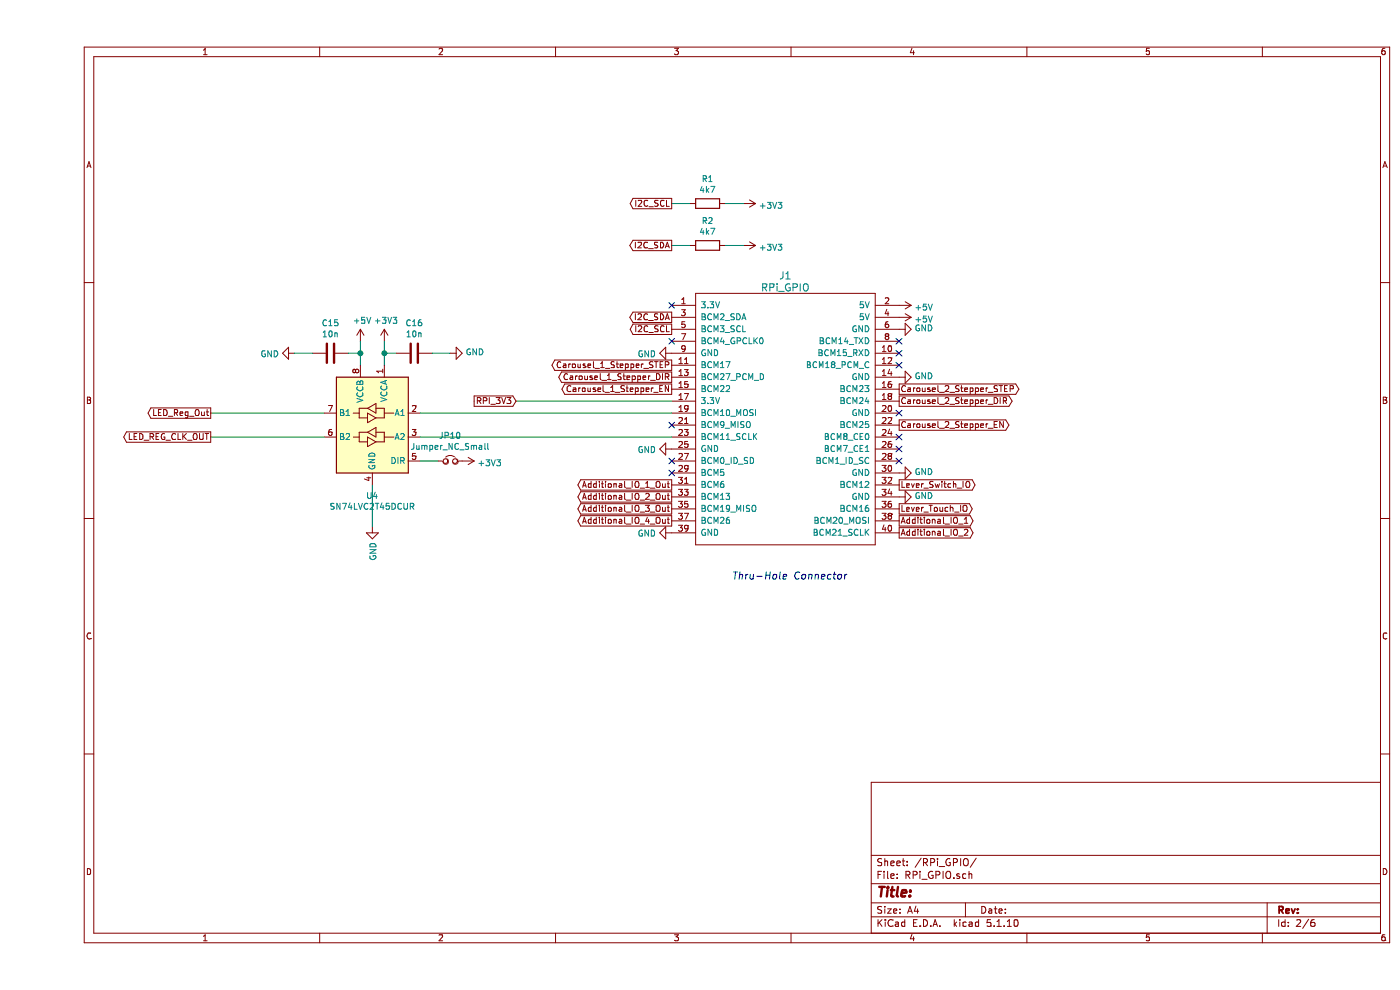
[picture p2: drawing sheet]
EESchema Schematic File Version 4
EELAYER 30 0
EELAYER END
$Descr A4 11693 8268
encoding utf-8
Sheet 2 6
Title ""
Date ""
Rev ""
Comp ""
Comment1 ""
Comment2 ""
Comment3 ""
Comment4 ""
$EndDescr
$Comp
L RPi_Hat-rescue:RPi_GPIO J?
U 1 1
P 5500 2550
AR Path="/5516AE26" Ref="J?"  Part="1" 
AR Path="/5515D395/5516AE26" Ref="J1"  Part="1" 
F 0 "J1" H 6250 2800 60  0000 C CNN
F 1 "RPi_GPIO" H 6250 2700 60  0000 C CNN
F 2 "RPi_Hat:Pin_Header_Straight_2x20" H 5500 2550 60  0001 C CNN
F 3 "" H 5500 2550 60  0000 C CNN
F 4 "SparkFun Electronics" H 5500 2550 50  0001 C CNN "Manufacturer"
F 5 "PRT-14017" H 5500 2550 50  0001 C CNN "Part"
	1    5500 2550
	1    0    0    -1  
$EndComp
Text Notes 5800 4850 0    60   Italic 0
Thru-Hole Connector
$Comp
L power:GND #PWR010
U 1 1
P 7200 2750
F 0 "#PWR010" H 7200 2500 50  0001 C CNN
F 1 "GND" V 7205 2622 50  0000 R CNN
F 2 "" H 7200 2750 50  0001 C CNN
F 3 "" H 7200 2750 50  0001 C CNN
	1    7200 2750
	0    -1   -1   0   
$EndComp
$Comp
L power:GND #PWR011
U 1 1
P 7200 3150
F 0 "#PWR011" H 7200 2900 50  0001 C CNN
F 1 "GND" V 7205 3022 50  0000 R CNN
F 2 "" H 7200 3150 50  0001 C CNN
F 3 "" H 7200 3150 50  0001 C CNN
	1    7200 3150
	0    -1   -1   0   
$EndComp
$Comp
L power:GND #PWR012
U 1 1
P 7200 3950
F 0 "#PWR012" H 7200 3700 50  0001 C CNN
F 1 "GND" V 7205 3822 50  0000 R CNN
F 2 "" H 7200 3950 50  0001 C CNN
F 3 "" H 7200 3950 50  0001 C CNN
	1    7200 3950
	0    -1   -1   0   
$EndComp
$Comp
L power:GND #PWR013
U 1 1
P 7200 4150
F 0 "#PWR013" H 7200 3900 50  0001 C CNN
F 1 "GND" V 7205 4022 50  0000 R CNN
F 2 "" H 7200 4150 50  0001 C CNN
F 3 "" H 7200 4150 50  0001 C CNN
	1    7200 4150
	0    -1   -1   0   
$EndComp
$Comp
L power:GND #PWR05
U 1 1
P 5300 4450
F 0 "#PWR05" H 5300 4200 50  0001 C CNN
F 1 "GND" V 5305 4322 50  0000 R CNN
F 2 "" H 5300 4450 50  0001 C CNN
F 3 "" H 5300 4450 50  0001 C CNN
	1    5300 4450
	0    1    1    0   
$EndComp
$Comp
L power:GND #PWR04
U 1 1
P 5300 3750
F 0 "#PWR04" H 5300 3500 50  0001 C CNN
F 1 "GND" V 5305 3622 50  0000 R CNN
F 2 "" H 5300 3750 50  0001 C CNN
F 3 "" H 5300 3750 50  0001 C CNN
	1    5300 3750
	0    1    1    0   
$EndComp
$Comp
L power:GND #PWR02
U 1 1
P 5300 2950
F 0 "#PWR02" H 5300 2700 50  0001 C CNN
F 1 "GND" V 5305 2822 50  0000 R CNN
F 2 "" H 5300 2950 50  0001 C CNN
F 3 "" H 5300 2950 50  0001 C CNN
	1    5300 2950
	0    1    1    0   
$EndComp
Text GLabel 5300 2650 0    50   Output ~ 0
I2C_SDA
Text GLabel 5300 2750 0    50   Output ~ 0
I2C_SCL
Text GLabel 1450 3450 0    50   Output ~ 0
LED_Reg_Out
$Comp
L power:+5V #PWR08
U 1 1
P 7200 2550
F 0 "#PWR08" H 7200 2400 50  0001 C CNN
F 1 "+5V" V 7215 2678 50  0000 L CNN
F 2 "" H 7200 2550 50  0001 C CNN
F 3 "" H 7200 2550 50  0001 C CNN
	1    7200 2550
	0    1    1    0   
$EndComp
$Comp
L power:+5V #PWR09
U 1 1
P 7200 2650
F 0 "#PWR09" H 7200 2500 50  0001 C CNN
F 1 "+5V" V 7215 2778 50  0000 L CNN
F 2 "" H 7200 2650 50  0001 C CNN
F 3 "" H 7200 2650 50  0001 C CNN
	1    7200 2650
	0    1    1    0   
$EndComp
Text GLabel 5300 3050 0    50   Output ~ 0
Carousel_1_Stepper_STEP
Text GLabel 5300 3150 0    50   Output ~ 0
Carousel_1_Stepper_DIR
Text GLabel 5300 3250 0    50   Output ~ 0
Carousel_1_Stepper_EN
Text GLabel 7200 3250 2    50   Output ~ 0
Carousel_2_Stepper_STEP
Text GLabel 7200 3350 2    50   Output ~ 0
Carousel_2_Stepper_DIR
Text GLabel 7200 3550 2    50   Output ~ 0
Carousel_2_Stepper_EN
NoConn ~ 7200 2850
NoConn ~ 7200 2950
NoConn ~ 7200 3050
NoConn ~ 7200 3450
NoConn ~ 5300 3550
NoConn ~ 7200 3650
NoConn ~ 7200 3750
NoConn ~ 7200 3850
NoConn ~ 5300 3950
NoConn ~ 5300 3850
NoConn ~ 5300 2850
Text GLabel 7200 4050 2    50   Output ~ 0
Lever_Switch_IO
Text GLabel 1450 3650 0    50   Output ~ 0
LED_REG_CLK_OUT
Text GLabel 5300 2050 0    50   Output ~ 0
I2C_SDA
$Comp
L power:+3V3 #PWR07
U 1 1
P 5900 2050
F 0 "#PWR07" H 5900 1900 50  0001 C CNN
F 1 "+3V3" V 5915 2178 50  0000 L CNN
F 2 "" H 5900 2050 50  0001 C CNN
F 3 "" H 5900 2050 50  0001 C CNN
	1    5900 2050
	0    1    1    0   
$EndComp
Text GLabel 5300 1700 0    50   Output ~ 0
I2C_SCL
$Comp
L power:+3V3 #PWR06
U 1 1
P 5900 1700
F 0 "#PWR06" H 5900 1550 50  0001 C CNN
F 1 "+3V3" V 5915 1828 50  0000 L CNN
F 2 "" H 5900 1700 50  0001 C CNN
F 3 "" H 5900 1700 50  0001 C CNN
	1    5900 1700
	0    1    1    0   
$EndComp
$Comp
L Device:R R1
U 1 1
P 5600 1700
F 0 "R1" V 5393 1700 50  0000 C CNN
F 1 "4k7" V 5484 1700 50  0000 C CNN
F 2 "Resistor_SMD:R_0805_2012Metric" V 5530 1700 50  0001 C CNN
F 3 "~" H 5600 1700 50  0001 C CNN
F 4 "Vishay-Dale" H 5600 1700 50  0001 C CNN "Manufacturer"
F 5 "CRCW08054K70FKEAC" H 5600 1700 50  0001 C CNN "Part"
	1    5600 1700
	0    1    1    0   
$EndComp
$Comp
L Device:R R2
U 1 1
P 5600 2050
F 0 "R2" V 5393 2050 50  0000 C CNN
F 1 "4k7" V 5484 2050 50  0000 C CNN
F 2 "Resistor_SMD:R_0805_2012Metric" V 5530 2050 50  0001 C CNN
F 3 "~" H 5600 2050 50  0001 C CNN
F 4 "Vishay-Dale" H 5600 2050 50  0001 C CNN "Manufacturer"
F 5 "CRCW08054K70FKEAC" H 5600 2050 50  0001 C CNN "Part"
	1    5600 2050
	0    1    1    0   
$EndComp
Wire Wire Line
	5300 1700 5450 1700
Wire Wire Line
	5300 2050 5450 2050
Wire Wire Line
	5750 1700 5900 1700
Wire Wire Line
	5750 2050 5900 2050
Text GLabel 7200 4350 2    50   Output ~ 0
Additional_IO_1
Text GLabel 7200 4450 2    50   Output ~ 0
Additional_IO_2
Wire Wire Line
	5300 3350 4000 3350
Text GLabel 4000 3350 0    50   Input ~ 0
RPI_3V3
Text GLabel 7200 4250 2    50   Output ~ 0
Lever_Touch_IO
Text GLabel 5300 4050 0    50   Output ~ 0
Additional_IO_1_Out
Text GLabel 5300 4150 0    50   Output ~ 0
Additional_IO_2_Out
Text GLabel 5300 4250 0    50   Output ~ 0
Additional_IO_3_Out
Text GLabel 5300 4350 0    50   Output ~ 0
Additional_IO_4_Out
NoConn ~ 5300 2550
$Comp
L Logic_LevelTranslator:SN74LVC2T45DCUR U4
U 1 1
P 2800 3550
F 0 "U4" H 2800 2961 50  0000 C CNN
F 1 "SN74LVC2T45DCUR" H 2800 2870 50  0000 C CNN
F 2 "Package_SO:VSSOP-8_2.4x2.1mm_P0.5mm" H 2850 3000 50  0001 C CNN
F 3 "http://www.ti.com/lit/ds/symlink/sn74lvc2t45.pdf" H 1900 3000 50  0001 C CNN
F 4 "https://www.digikey.de/en/products/detail/texas-instruments/SN74LVC2T45DCURE4/1592331" H 2800 3550 50  0001 C CNN "URL"
	1    2800 3550
	-1   0    0    -1  
$EndComp
Wire Wire Line
	1450 3450 2400 3450
Wire Wire Line
	1450 3650 2400 3650
Wire Wire Line
	5300 3450 3200 3450
Wire Wire Line
	5300 3650 3200 3650
$Comp
L Device:C C16
U 1 1
P 3150 2950
F 0 "C16" V 2898 2950 50  0000 C CNN
F 1 "10n" V 2989 2950 50  0000 C CNN
F 2 "Capacitor_SMD:C_0603_1608Metric" H 3188 2800 50  0001 C CNN
F 3 "https://media.digikey.com/pdf/Data%20Sheets/Samsung%20PDFs/CL10B103KB8NNNC_Spec.pdf" H 3150 2950 50  0001 C CNN
F 4 "https://www.digikey.de/product-detail/en/samsung-electro-mechanics/CL10B103KB8NNNC/1276-1009-1-ND/3889095" V 3150 2950 50  0001 C CNN "URL"
F 5 "CL10B103KB8NNNC" V 3150 2950 50  0001 C CNN "Part"
	1    3150 2950
	0    1    1    0   
$EndComp
$Comp
L power:+3V3 #PWR0143
U 1 1
P 2900 2850
F 0 "#PWR0143" H 2900 2700 50  0001 C CNN
F 1 "+3V3" H 2915 3023 50  0000 C CNN
F 2 "" H 2900 2850 50  0001 C CNN
F 3 "" H 2900 2850 50  0001 C CNN
	1    2900 2850
	1    0    0    -1  
$EndComp
$Comp
L power:+5V #PWR0144
U 1 1
P 2700 2850
F 0 "#PWR0144" H 2700 2700 50  0001 C CNN
F 1 "+5V" H 2715 3023 50  0000 C CNN
F 2 "" H 2700 2850 50  0001 C CNN
F 3 "" H 2700 2850 50  0001 C CNN
	1    2700 2850
	1    0    0    -1  
$EndComp
$Comp
L power:GND #PWR0145
U 1 1
P 3450 2950
F 0 "#PWR0145" H 3450 2700 50  0001 C CNN
F 1 "GND" V 3455 2822 50  0000 R CNN
F 2 "" H 3450 2950 50  0001 C CNN
F 3 "" H 3450 2950 50  0001 C CNN
	1    3450 2950
	0    -1   -1   0   
$EndComp
$Comp
L power:GND #PWR0146
U 1 1
P 2150 2950
F 0 "#PWR0146" H 2150 2700 50  0001 C CNN
F 1 "GND" V 2155 2822 50  0000 R CNN
F 2 "" H 2150 2950 50  0001 C CNN
F 3 "" H 2150 2950 50  0001 C CNN
	1    2150 2950
	0    1    1    0   
$EndComp
$Comp
L power:GND #PWR0147
U 1 1
P 2800 4400
F 0 "#PWR0147" H 2800 4150 50  0001 C CNN
F 1 "GND" V 2805 4272 50  0000 R CNN
F 2 "" H 2800 4400 50  0001 C CNN
F 3 "" H 2800 4400 50  0001 C CNN
	1    2800 4400
	1    0    0    -1  
$EndComp
$Comp
L power:+3V3 #PWR0148
U 1 1
P 3550 3850
F 0 "#PWR0148" H 3550 3700 50  0001 C CNN
F 1 "+3V3" V 3565 3978 50  0000 L CNN
F 2 "" H 3550 3850 50  0001 C CNN
F 3 "" H 3550 3850 50  0001 C CNN
	1    3550 3850
	0    1    1    0   
$EndComp
Wire Wire Line
	2150 2950 2300 2950
Wire Wire Line
	2600 2950 2700 2950
Wire Wire Line
	2700 2950 2700 2850
Wire Wire Line
	2700 2950 2700 3050
Connection ~ 2700 2950
Wire Wire Line
	2900 2850 2900 2950
Wire Wire Line
	3000 2950 2900 2950
Connection ~ 2900 2950
Wire Wire Line
	2900 2950 2900 3050
Wire Wire Line
	3300 2950 3450 2950
Wire Wire Line
	3350 3850 3200 3850
Wire Wire Line
	2800 4400 2800 4050
$Comp
L Device:C C15
U 1 1
P 2450 2950
F 0 "C15" V 2198 2950 50  0000 C CNN
F 1 "10n" V 2289 2950 50  0000 C CNN
F 2 "Capacitor_SMD:C_0603_1608Metric" H 2488 2800 50  0001 C CNN
F 3 "https://media.digikey.com/pdf/Data%20Sheets/Samsung%20PDFs/CL10B103KB8NNNC_Spec.pdf" H 2450 2950 50  0001 C CNN
F 4 "https://www.digikey.de/product-detail/en/samsung-electro-mechanics/CL10B103KB8NNNC/1276-1009-1-ND/3889095" V 2450 2950 50  0001 C CNN "URL"
F 5 "CL10B103KB8NNNC" V 2450 2950 50  0001 C CNN "Part"
	1    2450 2950
	0    1    1    0   
$EndComp
$Comp
L Device:Jumper_NC_Small JP10
U 1 1
P 3450 3850
F 0 "JP10" H 3450 4062 50  0000 C CNN
F 1 "Jumper_NC_Small" H 3450 3971 50  0000 C CNN
F 2 "Jumper:SolderJumper-2_P1.3mm_Bridged_RoundedPad1.0x1.5mm" H 3450 3850 50  0001 C CNN
F 3 "~" H 3450 3850 50  0001 C CNN
	1    3450 3850
	1    0    0    -1  
$EndComp
$EndSCHEMATC
